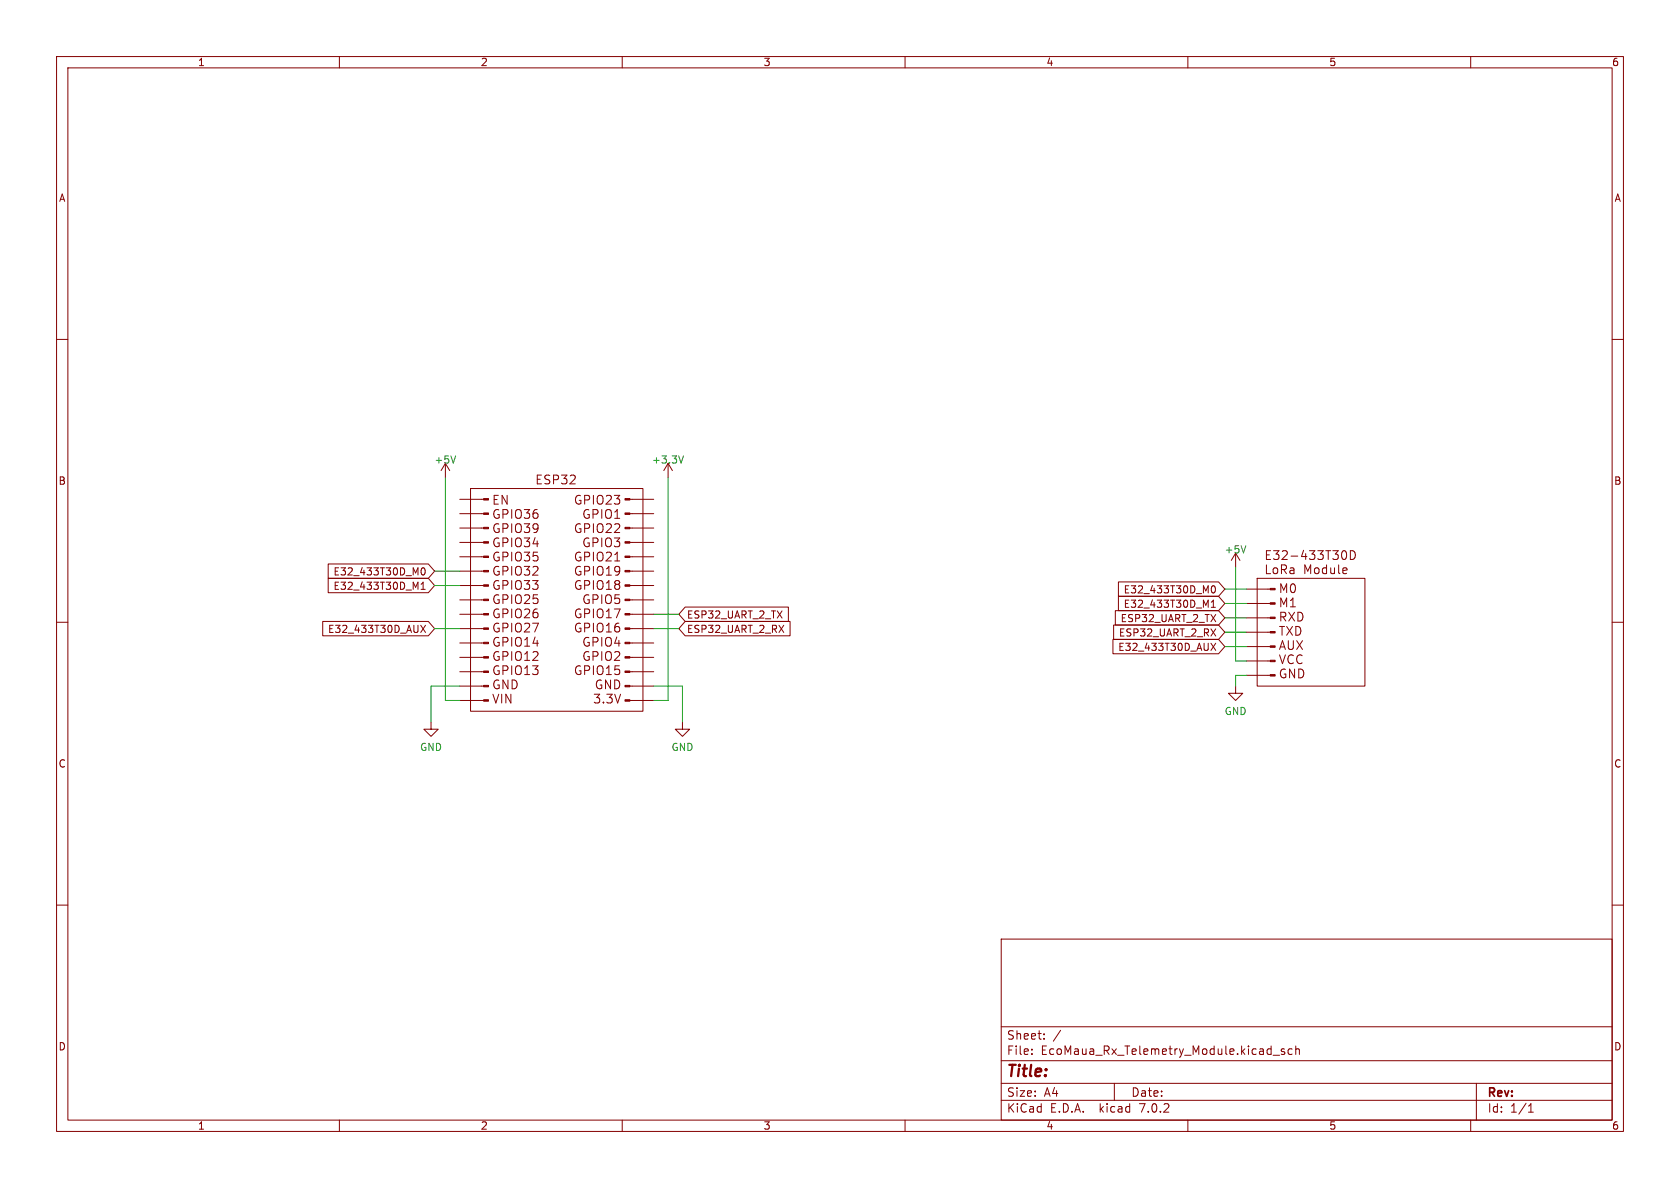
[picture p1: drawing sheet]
<svg xmlns="http://www.w3.org/2000/svg" width="297mm" height="210mm" viewBox="0 0 297 210" stroke-linecap="round" stroke-linejoin="round" font-family="sans-serif">
<g fill="none" stroke="#840000" stroke-width=".18">
<path d="M10 10h277v190h-277zM12 12h273v186h-273zM60 10v2M110 10v2M160 10v2M210 10v2M260 10v2M10 60h2M285 60h2M58 99.7h17.7l1.1 1.3-1.1 1.2h-17.7zM78.7 81.9l-.7 1.3M78.7 81.9v2.6"/>
<path d="M78.7 81.9l.8 1.3M81.3 98.4h4.2M81.3 95.9h4.2M81.3 93.3h4.2M81.3 90.8h4.2M81.3 88.3h4.2M83.2 86.4h30.5v39.3h-30.5zM108.7 99.2h.9M111.4 98.4h4.2M111.4 95.9h4.2M111.4 93.3h4.2M111.4 90.8h4.2"/>
<path d="M111.4 88.3h4.2M118.1 81.9l-.8 1.3M118.1 81.9v2.6M118.1 81.9l.8 1.3M218.4 97.8l-.7 1.3M218.4 97.8v2.5M218.4 97.8l.8 1.3M237.5 97.3a.84 .84 0 0 1 .4 1.5l-.4 .1M238.7 97.3a.78 .78 0 0 1 .9 .8 .78 .78 0 0 1-.9 .8zM10 110h2M57.1 109.9h18.6l1.1 1.2-1.1 1.3h-18.6zM58 102.2h17.7l1.1 1.3-1.1 1.3h-17.7z"/>
<path d="M74.4 110.5l.8 1.3M74.4 104.2h.8M74.4 103.3l.4-.4v1.3M74.6 100.5l.1-.1a.68 .68 0 0 1 .5 .6 .68 .68 0 0 1-.5 .6l-.1-.1-.2-.3zM75.2 110.5l-.8 1.3M81.3 118.7h4.2M81.3 116.2h4.2M81.3 113.7h4.2M81.3 111.1h4.2M81.3 108.6h4.2M81.3 106h4.2M81.3 103.5h4.2"/>
<path d="M81.3 101h4.2M111.4 118.7h4.2M111.4 116.2h4.2M111.4 113.7h4.2M111.4 111.1h4.2M111.4 108.6h4.2M111.4 106h4.2M111.4 103.5h4.2M111.4 101h4.2M121.1 109.9h18.6v2.5h-18.6l-1.1-1.3zM121.1 107.3h18.3v2.6h-18.3l-1.1-1.3zM196.8 113h18.6l1.1 1.3-1.1 1.3h-18.6z"/>
<path d="M196.9 110.5h18.5l1.1 1.3-1.1 1.2h-18.5zM197.2 107.9h18.2l1.1 1.3-1.1 1.3h-18.2zM197.7 105.4h17.7l1.1 1.3-1.1 1.3h-17.7zM197.7 102.9h17.7l1.1 1.2-1.1 1.3h-17.7zM214.1 113.7l.8 1.3M214.1 107.4h.8M214.1 106.5l.4-.4v1.3M214.3 103.7l.1-.2a.68 .68 0 0 1 .5 .7 .68 .68 0 0 1-.5 .6l-.1-.1-.2-.4zM214.9 113.7l-.8 1.3M220.3 104.1h4.3M220.3 106.7h4.3M220.3 109.2h4.3"/>
<path d="M220.3 111.8h4.3M220.3 114.3h4.3M220.3 116.8h4.3M220.3 119.4h4.3M222.2 102.2h19.1v19.1h-19.1zM238.1 100.5v.2l-.7 .2M285 110h2M76.2 127.6v1.3h1.3l-1.3 1.3-1.3-1.3h1.3M81.3 123.8h4.2M81.3 121.3h4.2M111.4 123.8h4.2M111.4 121.3h4.2"/>
<path d="M120.6 127.6v1.3h1.3l-1.3 1.3-1.2-1.3h1.2M218.4 121.3v1.3h1.3l-1.3 1.2-1.2-1.2h1.2M10 160h2M285 160h2M177 166h108v32h-108zM60 198v2M110 198v2M160 198v2M177 194.5h108M177 191.5h108M177 187.5h108M177 181.5h108"/>
<path d="M182.4 186.3v.1M182.4 185.5v.1M184.6 183.6v.1M184.6 182.8v.1M197 191.5v3M210 198v2M225.1 186.5h1.1M227.1 185.5l-.4-.1-.2 .2 .1 .2 .5 .2v.3h-.6M228.4 185.5l-.4-.1-.3 .3v.4l.2 .2h.5M229.1 185.5l.2-.1 .3 .1 .1 .9M229.1 184.9v1.5M260 198v2"/>
<path d="M261 191.5v6.5M270.2 196.6h.9M270.2 195.5l.4-.4v1.5"/>
</g>
<g fill="#840000" stroke="#840000" stroke-width=".18">
<path d="M224.6 104h.8v.3h-.8z"/>
<path d="M224.6 106.6h.8v.2h-.8z"/>
<path d="M224.6 109.1h.8v.2h-.8z"/>
<path d="M224.6 111.6h.8v.3h-.8z"/>
<path d="M224.6 114.2h.8v.2h-.8z"/>
<path d="M224.6 116.7h.8v.3h-.8z"/>
<path d="M224.6 119.3h.8v.2h-.8z"/>
<path d="M110.5 123.7h.9v.3h-.9z"/>
<path d="M110.5 121.2h.9v.2h-.9z"/>
<path d="M110.5 118.6h.9v.3h-.9z"/>
<path d="M110.5 116.1h.9v.2h-.9z"/>
<path d="M110.5 113.5h.9v.3h-.9z"/>
<path d="M110.5 111h.9v.3h-.9z"/>
<path d="M110.5 108.5h.9v.2h-.9z"/>
<path d="M110.5 105.9h.9v.3h-.9z"/>
<path d="M110.5 103.4h.9v.2h-.9z"/>
<path d="M110.5 100.8h.9v.3h-.9z"/>
<path d="M110.5 98.3h.9v.3h-.9z"/>
<path d="M110.5 95.8h.9v.2h-.9z"/>
<path d="M110.5 93.2h.9v.3h-.9z"/>
<path d="M110.5 90.7h.9v.2h-.9z"/>
<path d="M110.5 88.1h.9v.3h-.9z"/>
<path d="M85.5 88.1h.9v.3h-.9z"/>
<path d="M85.5 90.7h.9v.2h-.9z"/>
<path d="M85.5 93.2h.9v.3h-.9z"/>
<path d="M85.5 95.8h.9v.2h-.9z"/>
<path d="M85.5 98.3h.9v.3h-.9z"/>
<path d="M85.5 100.8h.9v.3h-.9z"/>
<path d="M85.5 103.4h.9v.2h-.9z"/>
<path d="M85.5 105.9h.9v.3h-.9z"/>
<path d="M85.5 108.5h.9v.2h-.9z"/>
<path d="M85.5 111h.9v.3h-.9z"/>
<path d="M85.5 113.5h.9v.3h-.9z"/>
<path d="M85.5 116.1h.9v.2h-.9z"/>
<path d="M85.5 118.6h.9v.3h-.9z"/>
<path d="M85.5 121.2h.9v.2h-.9z"/>
<path d="M85.5 123.7h.9v.3h-.9z"/>
</g>
<path d="M80.6 80.6l-.5 1.3M120.8 80.6l-.4 1.3M220.3 96.5l-.5 1.2" fill="none" stroke="#006464" stroke-width=".18"/>
<g fill="none" stroke="#009600" stroke-width=".18">
<path d="M78.7 84.5v39.3h2.6M118.1 84.5v39.3h-2.5M76.8 111.1h4.5M76.8 101h4.5M76.8 103.5h4.5M115.6 111.1h4.4M115.6 108.6h4.4M216.5 104.1h3.8M216.5 106.7h3.8M216.5 111.8h3.8M216.5 114.3h3.8M216.5 109.2h3.8"/>
<path d="M218.4 100.3v16.5h1.9M220.3 119.4h-1.9v1.9M81.3 121.3h-5.1v6.3M115.6 121.3h5v6.3"/>
</g>
<text font-size="2.8" fill="#840000" x="178" y="190.8">Title:</text>
<g font-size="2.2" fill="#840000">
<text x="87" y="89.3">EN</text>
<text x="94.6" y="85.7">ESP32</text>
<text x="101.4" y="89.3">GPIO23</text>
<text x="87" y="91.8">GPIO36</text>
<text x="87" y="94.3">GPIO39</text>
<text x="101.4" y="94.3">GPIO22</text>
<text x="102.8" y="91.8">GPIO1</text>
<text x="87" y="96.8">GPIO34</text>
<text x="87" y="99.4">GPIO35</text>
<text x="87" y="101.9">GPIO32</text>
<text x="101.4" y="99.4">GPIO21</text>
<text x="101.4" y="101.9">GPIO19</text>
<text x="102.8" y="96.8">GPIO3</text>
<text x="223.5" y="99.1">E32-433T30D</text>
<text x="223.5" y="101.6">LoRa</text>
<text x="230.4" y="101.6">Module</text>
<text x="87" y="104.4">GPIO33</text>
<text x="87" y="106.9">GPIO25</text>
<text x="101.4" y="104.4">GPIO18</text>
<text x="102.8" y="106.9">GPIO5</text>
<text x="226.1" y="104.9">M0</text>
<text x="226.1" y="107.5">M1</text>
<text x="87" y="109.4">GPIO26</text>
<text x="87" y="111.9">GPIO27</text>
<text x="101.4" y="109.4">GPIO17</text>
<text x="101.4" y="111.9">GPIO16</text>
<text x="226.1" y="110">RXD</text>
<text x="226.1" y="112.5">TXD</text>
<text x="87" y="114.4">GPIO14</text>
<text x="87" y="116.9">GPIO12</text>
<text x="87" y="119.4">GPIO13</text>
<text x="101.4" y="119.4">GPIO15</text>
<text x="102.8" y="114.4">GPIO4</text>
<text x="102.8" y="116.9">GPIO2</text>
<text x="226.1" y="115">AUX</text>
<text x="226.1" y="117.5">VCC</text>
<text x="87" y="121.9">GND</text>
<text x="87" y="124.5">VIN</text>
<text x="104.8" y="124.5">3.3V</text>
<text x="105.1" y="121.9">GND</text>
<text x="226.1" y="120">GND</text>
</g>
<g font-size="2.1" fill="#840000">
<text x="178" y="183.9">Sheet:</text>
<text x="186.2" y="183.9">/</text>
<text x="178" y="186.6">File:</text>
<text x="184" y="186.6">EcoMaua_Rx_Telemetry_Module.kicad_sch</text>
<text x="178" y="196.8">KiCad</text>
<text x="178" y="194">Size:</text>
<text x="184.6" y="194">A4</text>
<text x="185.7" y="196.8">E.D.A.</text>
<text x="194.4" y="196.8">kicad</text>
<text x="200" y="194">Date:</text>
<text x="201.5" y="196.8">7.0.2</text>
<text x="263" y="194.2">Rev:</text>
<text x="263" y="196.8">Id:</text>
<text x="267" y="196.8">1/1</text>
</g>
<g font-size="1.8" fill="#840000">
<text x="35" y="11.8">1</text>
<text x="85" y="11.8">2</text>
<text x="135" y="11.8">3</text>
<text x="185" y="11.8">4</text>
<text x="235" y="11.8">5</text>
<text x="285" y="11.8">6</text>
<text x="10.4" y="35.8">A</text>
<text x="285.4" y="35.8">A</text>
<text x="10.3" y="85.8">B</text>
<text x="285.3" y="85.8">B</text>
<text x="58.8" y="101.9">E32_433T30D_M0</text>
<text x="58.8" y="104.4">E32_433T30D_M1</text>
<text x="198.5" y="107.6">E32_433T30D_M1</text>
<text x="198.5" y="105.1">E32_433T30D_M0</text>
<text x="57.9" y="112">E32_433T30D_AUX</text>
<text x="121.4" y="112">ESP32_UART_2_RX</text>
<text x="121.4" y="109.5">ESP32_UART_2_TX</text>
<text x="197.7" y="112.7">ESP32_UART_2_RX</text>
<text x="198" y="110.1">ESP32_UART_2_TX</text>
<text x="197.6" y="115.2">E32_433T30D_AUX</text>
<text x="10.3" y="135.8">C</text>
<text x="285.3" y="135.8">C</text>
<text x="10.3" y="185.8">D</text>
<text x="285.3" y="185.8">D</text>
<text x="35" y="199.8">1</text>
<text x="85" y="199.8">2</text>
<text x="135" y="199.8">3</text>
<text x="185" y="199.8">4</text>
<text x="235" y="199.8">5</text>
<text x="285" y="199.8">6</text>
</g>
<g font-size="1.8" fill="#006464">
<text x="76.7" y="82.1">+5V</text>
<text x="115.2" y="82.1">+3.3V</text>
<text x="216.4" y="98">+5V</text>
<text x="216.4" y="126.6">GND</text>
<text x="74.2" y="132.9">GND</text>
<text x="118.7" y="132.9">GND</text>
</g>
</svg>
